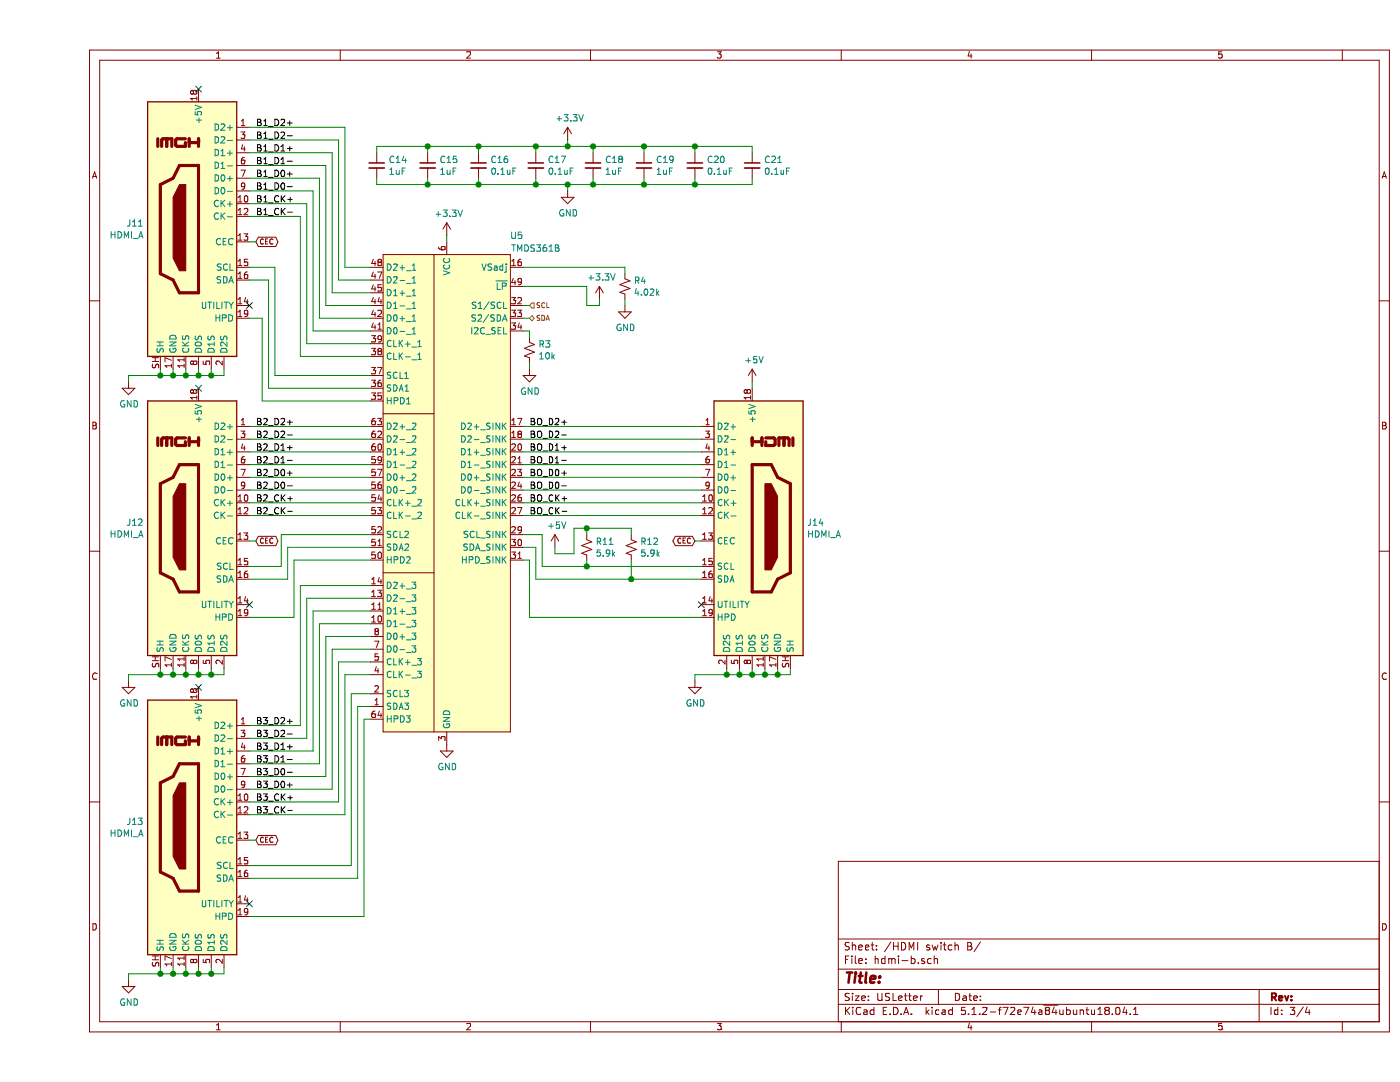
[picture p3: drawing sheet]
EESchema Schematic File Version 4
LIBS:kvm-base-cache
EELAYER 29 0
EELAYER END
$Descr USLetter 11000 8500
encoding utf-8
Sheet 3 4
Title ""
Date ""
Rev ""
Comp ""
Comment1 ""
Comment2 ""
Comment3 ""
Comment4 ""
$EndDescr
$Comp
L Connector:HDMI_A J?
U 1 1
P 1250 1800
AR Path="/5D87FCF5" Ref="J?"  Part="1" 
AR Path="/5D7EDF71/5D87FCF5" Ref="J?"  Part="1" 
AR Path="/5D86B4CA/5D87FCF5" Ref="J?"  Part="1" 
AR Path="/5D86CCD7/5D87FCF5" Ref="J11"  Part="1" 
F 0 "J11" H 1680 1846 50  0000 L CNN
F 1 "HDMI_A" H 1680 1755 50  0000 L CNN
F 2 "kvm-base:HDMI-001" H 1275 1800 50  0001 C CNN
F 3 "https://en.wikipedia.org/wiki/HDMI" H 1275 1800 50  0001 C CNN
	1    1250 1800
	-1   0    0    -1  
$EndComp
Text GLabel 1700 1900 2    39   BiDi ~ 0
CEC
Wire Wire Line
	1700 1900 1650 1900
$Comp
L power:GND #PWR?
U 1 1
P 3200 5850
AR Path="/5D87FCFD" Ref="#PWR?"  Part="1" 
AR Path="/5D7EDF71/5D87FCFD" Ref="#PWR?"  Part="1" 
AR Path="/5D86B4CA/5D87FCFD" Ref="#PWR?"  Part="1" 
AR Path="/5D86CCD7/5D87FCFD" Ref="#PWR0127"  Part="1" 
F 0 "#PWR0127" H 3200 5600 50  0001 C CNN
F 1 "GND" H 3205 5677 50  0000 C CNN
F 2 "" H 3200 5850 50  0001 C CNN
F 3 "" H 3200 5850 50  0001 C CNN
	1    3200 5850
	1    0    0    -1  
$EndComp
$Comp
L kvm-base:TMDS361B U?
U 1 1
P 3200 3900
AR Path="/5D87FD09" Ref="U?"  Part="1" 
AR Path="/5D7EDF71/5D87FD09" Ref="U?"  Part="1" 
AR Path="/5D86B4CA/5D87FD09" Ref="U?"  Part="1" 
AR Path="/5D86CCD7/5D87FD09" Ref="U5"  Part="1" 
F 0 "U5" H 3750 5950 50  0000 C CNN
F 1 "TMDS361B" H 3900 5850 50  0000 C CNN
F 2 "Package_QFP:LQFP-64_10x10mm_P0.5mm" H 3200 4000 50  0001 C CNN
F 3 "https://www.ti.com/lit/ds/symlink/tmds361b.pdf" H 3200 4000 50  0001 C CNN
	1    3200 3900
	1    0    0    -1  
$EndComp
Wire Wire Line
	950  5300 1050 5300
Connection ~ 1050 5300
Wire Wire Line
	1050 5300 1150 5300
Connection ~ 1150 5300
Connection ~ 1250 5300
Wire Wire Line
	1250 5300 1350 5300
Connection ~ 1350 5300
Wire Wire Line
	1350 5300 1450 5300
$Comp
L power:GND #PWR?
U 1 1
P 700 3000
AR Path="/5D87FD1D" Ref="#PWR?"  Part="1" 
AR Path="/5D7EDF71/5D87FD1D" Ref="#PWR?"  Part="1" 
AR Path="/5D86B4CA/5D87FD1D" Ref="#PWR?"  Part="1" 
AR Path="/5D86CCD7/5D87FD1D" Ref="#PWR0128"  Part="1" 
F 0 "#PWR0128" H 700 2750 50  0001 C CNN
F 1 "GND" H 705 2827 50  0000 C CNN
F 2 "" H 700 3000 50  0001 C CNN
F 3 "" H 700 3000 50  0001 C CNN
	1    700  3000
	1    0    0    -1  
$EndComp
Wire Wire Line
	950  2900 950  2950
Wire Wire Line
	950  2950 1050 2950
Wire Wire Line
	1450 2950 1450 2900
Wire Wire Line
	1050 2900 1050 2950
Connection ~ 1050 2950
Wire Wire Line
	1050 2950 1150 2950
Wire Wire Line
	1150 2900 1150 2950
Connection ~ 1150 2950
Wire Wire Line
	1250 2900 1250 2950
Connection ~ 1250 2950
Wire Wire Line
	1250 2950 1350 2950
Wire Wire Line
	1350 2900 1350 2950
Connection ~ 1350 2950
Wire Wire Line
	1350 2950 1450 2950
$Comp
L power:+5V #PWR?
U 1 1
P 5600 3000
AR Path="/5D87FD33" Ref="#PWR?"  Part="1" 
AR Path="/5D7EDF71/5D87FD33" Ref="#PWR?"  Part="1" 
AR Path="/5D86B4CA/5D87FD33" Ref="#PWR?"  Part="1" 
AR Path="/5D86CCD7/5D87FD33" Ref="#PWR0129"  Part="1" 
F 0 "#PWR0129" H 5600 2850 50  0001 C CNN
F 1 "+5V" H 5615 3173 50  0000 C CNN
F 2 "" H 5600 3000 50  0001 C CNN
F 3 "" H 5600 3000 50  0001 C CNN
	1    5600 3000
	1    0    0    -1  
$EndComp
$Comp
L Connector:HDMI_A J?
U 1 1
P 1250 6500
AR Path="/5D87FD3A" Ref="J?"  Part="1" 
AR Path="/5D7EDF71/5D87FD3A" Ref="J?"  Part="1" 
AR Path="/5D86B4CA/5D87FD3A" Ref="J?"  Part="1" 
AR Path="/5D86CCD7/5D87FD3A" Ref="J13"  Part="1" 
F 0 "J13" H 1680 6546 50  0000 L CNN
F 1 "HDMI_A" H 1680 6455 50  0000 L CNN
F 2 "kvm-base:HDMI-001" H 1275 6500 50  0001 C CNN
F 3 "https://en.wikipedia.org/wiki/HDMI" H 1275 6500 50  0001 C CNN
	1    1250 6500
	-1   0    0    -1  
$EndComp
Wire Wire Line
	950  7600 950  7650
Wire Wire Line
	950  7650 1050 7650
Wire Wire Line
	1450 7650 1450 7600
Wire Wire Line
	1050 7600 1050 7650
Connection ~ 1050 7650
Wire Wire Line
	1050 7650 1150 7650
Wire Wire Line
	1150 7600 1150 7650
Connection ~ 1150 7650
Wire Wire Line
	1250 7600 1250 7650
Connection ~ 1250 7650
Wire Wire Line
	1250 7650 1350 7650
Wire Wire Line
	1350 7600 1350 7650
Connection ~ 1350 7650
Wire Wire Line
	1350 7650 1450 7650
NoConn ~ 1250 5400
Wire Wire Line
	3200 1850 3200 1900
$Comp
L power:+3.3V #PWR?
U 1 1
P 3200 1850
AR Path="/5D87FD50" Ref="#PWR?"  Part="1" 
AR Path="/5D7EDF71/5D87FD50" Ref="#PWR?"  Part="1" 
AR Path="/5D86B4CA/5D87FD50" Ref="#PWR?"  Part="1" 
AR Path="/5D86CCD7/5D87FD50" Ref="#PWR0130"  Part="1" 
F 0 "#PWR0130" H 3200 1700 50  0001 C CNN
F 1 "+3.3V" H 3215 2023 50  0000 C CNN
F 2 "" H 3200 1850 50  0001 C CNN
F 3 "" H 3200 1850 50  0001 C CNN
	1    3200 1850
	1    0    0    -1  
$EndComp
Wire Wire Line
	1150 2950 1250 2950
Wire Wire Line
	1150 5300 1250 5300
Wire Wire Line
	1150 7650 1250 7650
Wire Wire Line
	950  2950 700  2950
Wire Wire Line
	700  2950 700  3000
Connection ~ 950  2950
$Comp
L power:GND #PWR?
U 1 1
P 700 5350
AR Path="/5D87FD5C" Ref="#PWR?"  Part="1" 
AR Path="/5D7EDF71/5D87FD5C" Ref="#PWR?"  Part="1" 
AR Path="/5D86B4CA/5D87FD5C" Ref="#PWR?"  Part="1" 
AR Path="/5D86CCD7/5D87FD5C" Ref="#PWR0131"  Part="1" 
F 0 "#PWR0131" H 700 5100 50  0001 C CNN
F 1 "GND" H 705 5177 50  0000 C CNN
F 2 "" H 700 5350 50  0001 C CNN
F 3 "" H 700 5350 50  0001 C CNN
	1    700  5350
	1    0    0    -1  
$EndComp
Wire Wire Line
	950  5300 700  5300
Wire Wire Line
	700  5300 700  5350
Connection ~ 950  5300
$Comp
L power:GND #PWR?
U 1 1
P 700 7700
AR Path="/5D87FD65" Ref="#PWR?"  Part="1" 
AR Path="/5D7EDF71/5D87FD65" Ref="#PWR?"  Part="1" 
AR Path="/5D86B4CA/5D87FD65" Ref="#PWR?"  Part="1" 
AR Path="/5D86CCD7/5D87FD65" Ref="#PWR0132"  Part="1" 
F 0 "#PWR0132" H 700 7450 50  0001 C CNN
F 1 "GND" H 705 7527 50  0000 C CNN
F 2 "" H 700 7700 50  0001 C CNN
F 3 "" H 700 7700 50  0001 C CNN
	1    700  7700
	1    0    0    -1  
$EndComp
Wire Wire Line
	950  7650 700  7650
Wire Wire Line
	700  7650 700  7700
Connection ~ 950  7650
Wire Wire Line
	2050 1700 1650 1700
Wire Wire Line
	1650 1600 2100 1600
Wire Wire Line
	2150 1500 1650 1500
Wire Wire Line
	1650 1400 2200 1400
Wire Wire Line
	2250 1300 1650 1300
Wire Wire Line
	1650 1200 2300 1200
Wire Wire Line
	2350 1100 1650 1100
Wire Wire Line
	1650 1000 2400 1000
Wire Wire Line
	2600 2800 2050 2800
Wire Wire Line
	2050 2800 2050 1700
Wire Wire Line
	2100 1600 2100 2700
Wire Wire Line
	2100 2700 2600 2700
Wire Wire Line
	2150 1500 2150 2600
Wire Wire Line
	2150 2600 2600 2600
Wire Wire Line
	2200 1400 2200 2500
Wire Wire Line
	2200 2500 2600 2500
Wire Wire Line
	2250 1300 2250 2400
Wire Wire Line
	2250 2400 2600 2400
Wire Wire Line
	2300 1200 2300 2300
Wire Wire Line
	2300 2300 2600 2300
Wire Wire Line
	2350 1100 2350 2200
Wire Wire Line
	2350 2200 2600 2200
Wire Wire Line
	2400 1000 2400 2100
Wire Wire Line
	2400 2100 2600 2100
Wire Wire Line
	2600 3850 1650 3850
Wire Wire Line
	1650 3750 2600 3750
Wire Wire Line
	2600 3650 1650 3650
Wire Wire Line
	1650 3550 2600 3550
Wire Wire Line
	1650 3450 2600 3450
Wire Wire Line
	2600 4050 1650 4050
Wire Wire Line
	1650 3950 2600 3950
Wire Wire Line
	1650 3350 2600 3350
Wire Wire Line
	950  5250 950  5300
Wire Wire Line
	1250 5250 1250 5300
Wire Wire Line
	1350 5250 1350 5300
Wire Wire Line
	1450 5300 1450 5250
NoConn ~ 1250 3050
Wire Wire Line
	1050 5250 1050 5300
Wire Wire Line
	1150 5250 1150 5300
$Comp
L Connector:HDMI_A J?
U 1 1
P 1250 4150
AR Path="/5D87FD95" Ref="J?"  Part="1" 
AR Path="/5D7EDF71/5D87FD95" Ref="J?"  Part="1" 
AR Path="/5D86B4CA/5D87FD95" Ref="J?"  Part="1" 
AR Path="/5D86CCD7/5D87FD95" Ref="J12"  Part="1" 
F 0 "J12" H 1680 4196 50  0000 L CNN
F 1 "HDMI_A" H 1680 4105 50  0000 L CNN
F 2 "kvm-base:HDMI-001" H 1275 4150 50  0001 C CNN
F 3 "https://en.wikipedia.org/wiki/HDMI" H 1275 4150 50  0001 C CNN
	1    1250 4150
	-1   0    0    -1  
$EndComp
NoConn ~ 1650 2400
NoConn ~ 1650 4750
NoConn ~ 1650 7100
Wire Wire Line
	2600 2950 1850 2950
Wire Wire Line
	1850 2950 1850 2100
Wire Wire Line
	1850 2100 1650 2100
Wire Wire Line
	2600 3050 1800 3050
Wire Wire Line
	1800 3050 1800 2200
Wire Wire Line
	1800 2200 1650 2200
Wire Wire Line
	1650 2500 1750 2500
Wire Wire Line
	1750 2500 1750 3150
Wire Wire Line
	1750 3150 2600 3150
Text GLabel 1700 4250 2    39   BiDi ~ 0
CEC
Wire Wire Line
	1650 4250 1700 4250
Wire Wire Line
	1650 4450 1900 4450
Wire Wire Line
	1900 4450 1900 4200
Wire Wire Line
	1900 4200 2600 4200
Wire Wire Line
	2600 4300 1950 4300
Wire Wire Line
	1950 4300 1950 4550
Wire Wire Line
	1950 4550 1650 4550
Wire Wire Line
	1650 4850 2000 4850
Wire Wire Line
	2000 4850 2000 4400
Wire Wire Line
	2000 4400 2600 4400
Wire Wire Line
	1650 5700 2050 5700
Wire Wire Line
	2050 5700 2050 4600
Wire Wire Line
	2050 4600 2600 4600
$Comp
L Device:C_Small C?
U 1 1
P 2650 1300
AR Path="/5D87FDB6" Ref="C?"  Part="1" 
AR Path="/5D7EDF71/5D87FDB6" Ref="C?"  Part="1" 
AR Path="/5D86B4CA/5D87FDB6" Ref="C?"  Part="1" 
AR Path="/5D86CCD7/5D87FDB6" Ref="C14"  Part="1" 
F 0 "C14" H 2742 1346 50  0000 L CNN
F 1 "1uF" H 2742 1255 50  0000 L CNN
F 2 "Capacitor_SMD:C_0603_1608Metric_Pad1.05x0.95mm_HandSolder" H 2650 1300 50  0001 C CNN
F 3 "~" H 2650 1300 50  0001 C CNN
	1    2650 1300
	1    0    0    -1  
$EndComp
$Comp
L Device:C_Small C?
U 1 1
P 3050 1300
AR Path="/5D87FDBC" Ref="C?"  Part="1" 
AR Path="/5D7EDF71/5D87FDBC" Ref="C?"  Part="1" 
AR Path="/5D86B4CA/5D87FDBC" Ref="C?"  Part="1" 
AR Path="/5D86CCD7/5D87FDBC" Ref="C15"  Part="1" 
F 0 "C15" H 3142 1346 50  0000 L CNN
F 1 "1uF" H 3142 1255 50  0000 L CNN
F 2 "Capacitor_SMD:C_0603_1608Metric_Pad1.05x0.95mm_HandSolder" H 3050 1300 50  0001 C CNN
F 3 "~" H 3050 1300 50  0001 C CNN
	1    3050 1300
	1    0    0    -1  
$EndComp
$Comp
L Device:C_Small C?
U 1 1
P 3450 1300
AR Path="/5D87FDC2" Ref="C?"  Part="1" 
AR Path="/5D7EDF71/5D87FDC2" Ref="C?"  Part="1" 
AR Path="/5D86B4CA/5D87FDC2" Ref="C?"  Part="1" 
AR Path="/5D86CCD7/5D87FDC2" Ref="C16"  Part="1" 
F 0 "C16" H 3542 1346 50  0000 L CNN
F 1 "0.1uF" H 3542 1255 50  0000 L CNN
F 2 "Capacitor_SMD:C_0603_1608Metric_Pad1.05x0.95mm_HandSolder" H 3450 1300 50  0001 C CNN
F 3 "~" H 3450 1300 50  0001 C CNN
	1    3450 1300
	1    0    0    -1  
$EndComp
$Comp
L Device:C_Small C?
U 1 1
P 3900 1300
AR Path="/5D87FDC8" Ref="C?"  Part="1" 
AR Path="/5D7EDF71/5D87FDC8" Ref="C?"  Part="1" 
AR Path="/5D86B4CA/5D87FDC8" Ref="C?"  Part="1" 
AR Path="/5D86CCD7/5D87FDC8" Ref="C17"  Part="1" 
F 0 "C17" H 3992 1346 50  0000 L CNN
F 1 "0.1uF" H 3992 1255 50  0000 L CNN
F 2 "Capacitor_SMD:C_0603_1608Metric_Pad1.05x0.95mm_HandSolder" H 3900 1300 50  0001 C CNN
F 3 "~" H 3900 1300 50  0001 C CNN
	1    3900 1300
	1    0    0    -1  
$EndComp
$Comp
L Device:C_Small C?
U 1 1
P 4350 1300
AR Path="/5D87FDCE" Ref="C?"  Part="1" 
AR Path="/5D7EDF71/5D87FDCE" Ref="C?"  Part="1" 
AR Path="/5D86B4CA/5D87FDCE" Ref="C?"  Part="1" 
AR Path="/5D86CCD7/5D87FDCE" Ref="C18"  Part="1" 
F 0 "C18" H 4442 1346 50  0000 L CNN
F 1 "1uF" H 4442 1255 50  0000 L CNN
F 2 "Capacitor_SMD:C_0603_1608Metric_Pad1.05x0.95mm_HandSolder" H 4350 1300 50  0001 C CNN
F 3 "~" H 4350 1300 50  0001 C CNN
	1    4350 1300
	1    0    0    -1  
$EndComp
$Comp
L Device:C_Small C?
U 1 1
P 4750 1300
AR Path="/5D87FDD4" Ref="C?"  Part="1" 
AR Path="/5D7EDF71/5D87FDD4" Ref="C?"  Part="1" 
AR Path="/5D86B4CA/5D87FDD4" Ref="C?"  Part="1" 
AR Path="/5D86CCD7/5D87FDD4" Ref="C19"  Part="1" 
F 0 "C19" H 4842 1346 50  0000 L CNN
F 1 "1uF" H 4842 1255 50  0000 L CNN
F 2 "Capacitor_SMD:C_0603_1608Metric_Pad1.05x0.95mm_HandSolder" H 4750 1300 50  0001 C CNN
F 3 "~" H 4750 1300 50  0001 C CNN
	1    4750 1300
	1    0    0    -1  
$EndComp
$Comp
L Device:C_Small C?
U 1 1
P 5150 1300
AR Path="/5D87FDDA" Ref="C?"  Part="1" 
AR Path="/5D7EDF71/5D87FDDA" Ref="C?"  Part="1" 
AR Path="/5D86B4CA/5D87FDDA" Ref="C?"  Part="1" 
AR Path="/5D86CCD7/5D87FDDA" Ref="C20"  Part="1" 
F 0 "C20" H 5242 1346 50  0000 L CNN
F 1 "0.1uF" H 5242 1255 50  0000 L CNN
F 2 "Capacitor_SMD:C_0603_1608Metric_Pad1.05x0.95mm_HandSolder" H 5150 1300 50  0001 C CNN
F 3 "~" H 5150 1300 50  0001 C CNN
	1    5150 1300
	1    0    0    -1  
$EndComp
$Comp
L Device:C_Small C?
U 1 1
P 5600 1300
AR Path="/5D87FDE0" Ref="C?"  Part="1" 
AR Path="/5D7EDF71/5D87FDE0" Ref="C?"  Part="1" 
AR Path="/5D86B4CA/5D87FDE0" Ref="C?"  Part="1" 
AR Path="/5D86CCD7/5D87FDE0" Ref="C21"  Part="1" 
F 0 "C21" H 5692 1346 50  0000 L CNN
F 1 "0.1uF" H 5692 1255 50  0000 L CNN
F 2 "Capacitor_SMD:C_0603_1608Metric_Pad1.05x0.95mm_HandSolder" H 5600 1300 50  0001 C CNN
F 3 "~" H 5600 1300 50  0001 C CNN
	1    5600 1300
	1    0    0    -1  
$EndComp
$Comp
L power:+3.3V #PWR?
U 1 1
P 4150 1100
AR Path="/5D87FDE6" Ref="#PWR?"  Part="1" 
AR Path="/5D7EDF71/5D87FDE6" Ref="#PWR?"  Part="1" 
AR Path="/5D86B4CA/5D87FDE6" Ref="#PWR?"  Part="1" 
AR Path="/5D86CCD7/5D87FDE6" Ref="#PWR0133"  Part="1" 
F 0 "#PWR0133" H 4150 950 50  0001 C CNN
F 1 "+3.3V" H 4165 1273 50  0000 C CNN
F 2 "" H 4150 1100 50  0001 C CNN
F 3 "" H 4150 1100 50  0001 C CNN
	1    4150 1100
	1    0    0    -1  
$EndComp
Wire Wire Line
	4150 1100 4150 1150
Wire Wire Line
	4150 1150 3900 1150
Wire Wire Line
	2650 1150 2650 1200
Wire Wire Line
	3050 1200 3050 1150
Connection ~ 3050 1150
Wire Wire Line
	3050 1150 2650 1150
Wire Wire Line
	3450 1200 3450 1150
Connection ~ 3450 1150
Wire Wire Line
	3450 1150 3050 1150
Wire Wire Line
	3900 1200 3900 1150
Connection ~ 3900 1150
Wire Wire Line
	3900 1150 3450 1150
Wire Wire Line
	4150 1150 4350 1150
Wire Wire Line
	5600 1150 5600 1200
Connection ~ 4150 1150
Wire Wire Line
	4350 1200 4350 1150
Connection ~ 4350 1150
Wire Wire Line
	4350 1150 4750 1150
Wire Wire Line
	4750 1200 4750 1150
Connection ~ 4750 1150
Wire Wire Line
	4750 1150 5150 1150
Wire Wire Line
	5150 1200 5150 1150
Connection ~ 5150 1150
Wire Wire Line
	5150 1150 5600 1150
$Comp
L power:GND #PWR?
U 1 1
P 4150 1500
AR Path="/5D87FE04" Ref="#PWR?"  Part="1" 
AR Path="/5D7EDF71/5D87FE04" Ref="#PWR?"  Part="1" 
AR Path="/5D86B4CA/5D87FE04" Ref="#PWR?"  Part="1" 
AR Path="/5D86CCD7/5D87FE04" Ref="#PWR0134"  Part="1" 
F 0 "#PWR0134" H 4150 1250 50  0001 C CNN
F 1 "GND" H 4155 1327 50  0000 C CNN
F 2 "" H 4150 1500 50  0001 C CNN
F 3 "" H 4150 1500 50  0001 C CNN
	1    4150 1500
	1    0    0    -1  
$EndComp
Wire Wire Line
	2650 1400 2650 1450
Wire Wire Line
	2650 1450 3050 1450
Wire Wire Line
	4150 1450 4150 1500
Wire Wire Line
	3050 1400 3050 1450
Connection ~ 3050 1450
Wire Wire Line
	3050 1450 3450 1450
Wire Wire Line
	3450 1400 3450 1450
Connection ~ 3450 1450
Wire Wire Line
	3450 1450 3900 1450
Wire Wire Line
	3900 1400 3900 1450
Connection ~ 3900 1450
Wire Wire Line
	3900 1450 4150 1450
Wire Wire Line
	4150 1450 4350 1450
Wire Wire Line
	5600 1450 5600 1400
Connection ~ 4150 1450
Wire Wire Line
	5150 1450 5150 1400
Connection ~ 5150 1450
Wire Wire Line
	5150 1450 5600 1450
Wire Wire Line
	4750 1450 4750 1400
Connection ~ 4750 1450
Wire Wire Line
	4750 1450 5150 1450
Wire Wire Line
	4350 1450 4350 1400
Connection ~ 4350 1450
Wire Wire Line
	4350 1450 4750 1450
Wire Wire Line
	2600 4700 2100 4700
Wire Wire Line
	2100 4700 2100 5800
Wire Wire Line
	2100 5800 1650 5800
Wire Wire Line
	1650 5900 2150 5900
Wire Wire Line
	2150 5900 2150 4800
Wire Wire Line
	2150 4800 2600 4800
Wire Wire Line
	1650 6000 2200 6000
Wire Wire Line
	2200 6000 2200 4900
Wire Wire Line
	2200 4900 2600 4900
Wire Wire Line
	1650 6100 2250 6100
Wire Wire Line
	2250 6100 2250 5000
Wire Wire Line
	2250 5000 2600 5000
Wire Wire Line
	1650 6200 2300 6200
Wire Wire Line
	2300 6200 2300 5100
Wire Wire Line
	2300 5100 2600 5100
Wire Wire Line
	1650 6300 2350 6300
Wire Wire Line
	2350 6300 2350 5200
Wire Wire Line
	2350 5200 2600 5200
Wire Wire Line
	1650 6400 2400 6400
Wire Wire Line
	2400 6400 2400 5300
Wire Wire Line
	2400 5300 2600 5300
Wire Wire Line
	1650 6800 2450 6800
Wire Wire Line
	2450 6800 2450 5450
Wire Wire Line
	2450 5450 2600 5450
Wire Wire Line
	1650 6900 2500 6900
Wire Wire Line
	2500 6900 2500 5550
Wire Wire Line
	2500 5550 2600 5550
Wire Wire Line
	1650 7200 2550 7200
Wire Wire Line
	2550 7200 2550 5650
Wire Wire Line
	2550 5650 2600 5650
Text GLabel 1700 6600 2    39   BiDi ~ 0
CEC
Wire Wire Line
	1650 6600 1700 6600
$Comp
L Device:R_Small_US R?
U 1 1
P 4600 2250
AR Path="/5D87FE42" Ref="R?"  Part="1" 
AR Path="/5D7EDF71/5D87FE42" Ref="R?"  Part="1" 
AR Path="/5D86B4CA/5D87FE42" Ref="R?"  Part="1" 
AR Path="/5D86CCD7/5D87FE42" Ref="R4"  Part="1" 
F 0 "R4" H 4668 2296 50  0000 L CNN
F 1 "4.02k" H 4668 2205 50  0000 L CNN
F 2 "Resistor_SMD:R_0603_1608Metric_Pad1.05x0.95mm_HandSolder" H 4600 2250 50  0001 C CNN
F 3 "~" H 4600 2250 50  0001 C CNN
	1    4600 2250
	1    0    0    -1  
$EndComp
Wire Wire Line
	3800 2100 4600 2100
Wire Wire Line
	4600 2100 4600 2150
$Comp
L power:GND #PWR?
U 1 1
P 4600 2400
AR Path="/5D87FE4A" Ref="#PWR?"  Part="1" 
AR Path="/5D7EDF71/5D87FE4A" Ref="#PWR?"  Part="1" 
AR Path="/5D86B4CA/5D87FE4A" Ref="#PWR?"  Part="1" 
AR Path="/5D86CCD7/5D87FE4A" Ref="#PWR0135"  Part="1" 
F 0 "#PWR0135" H 4600 2150 50  0001 C CNN
F 1 "GND" H 4605 2227 50  0000 C CNN
F 2 "" H 4600 2400 50  0001 C CNN
F 3 "" H 4600 2400 50  0001 C CNN
	1    4600 2400
	1    0    0    -1  
$EndComp
Wire Wire Line
	4600 2400 4600 2350
$Comp
L power:+3.3V #PWR?
U 1 1
P 4400 2350
AR Path="/5D87FE51" Ref="#PWR?"  Part="1" 
AR Path="/5D7EDF71/5D87FE51" Ref="#PWR?"  Part="1" 
AR Path="/5D86B4CA/5D87FE51" Ref="#PWR?"  Part="1" 
AR Path="/5D86CCD7/5D87FE51" Ref="#PWR0136"  Part="1" 
F 0 "#PWR0136" H 4400 2200 50  0001 C CNN
F 1 "+3.3V" H 4415 2523 50  0000 C CNN
F 2 "" H 4400 2350 50  0001 C CNN
F 3 "" H 4400 2350 50  0001 C CNN
	1    4400 2350
	1    0    0    -1  
$EndComp
Wire Wire Line
	4400 2350 4400 2400
Wire Wire Line
	4400 2400 4300 2400
Wire Wire Line
	4300 2400 4300 2250
Wire Wire Line
	4300 2250 3800 2250
$Comp
L Device:R_Small_US R?
U 1 1
P 3850 2750
AR Path="/5D87FE5B" Ref="R?"  Part="1" 
AR Path="/5D7EDF71/5D87FE5B" Ref="R?"  Part="1" 
AR Path="/5D86B4CA/5D87FE5B" Ref="R?"  Part="1" 
AR Path="/5D86CCD7/5D87FE5B" Ref="R3"  Part="1" 
F 0 "R3" H 3918 2796 50  0000 L CNN
F 1 "10k" H 3918 2705 50  0000 L CNN
F 2 "Resistor_SMD:R_0603_1608Metric_Pad1.05x0.95mm_HandSolder" H 3850 2750 50  0001 C CNN
F 3 "~" H 3850 2750 50  0001 C CNN
	1    3850 2750
	1    0    0    -1  
$EndComp
$Comp
L power:GND #PWR?
U 1 1
P 3850 2900
AR Path="/5D87FE61" Ref="#PWR?"  Part="1" 
AR Path="/5D7EDF71/5D87FE61" Ref="#PWR?"  Part="1" 
AR Path="/5D86B4CA/5D87FE61" Ref="#PWR?"  Part="1" 
AR Path="/5D86CCD7/5D87FE61" Ref="#PWR0137"  Part="1" 
F 0 "#PWR0137" H 3850 2650 50  0001 C CNN
F 1 "GND" H 3855 2727 50  0000 C CNN
F 2 "" H 3850 2900 50  0001 C CNN
F 3 "" H 3850 2900 50  0001 C CNN
	1    3850 2900
	1    0    0    -1  
$EndComp
Wire Wire Line
	3850 2900 3850 2850
Wire Wire Line
	3850 2650 3850 2600
Wire Wire Line
	3850 2600 3800 2600
Wire Wire Line
	3800 4200 3950 4200
Wire Wire Line
	3950 4200 3950 4450
Wire Wire Line
	3900 4550 3900 4300
Wire Wire Line
	3900 4300 3800 4300
Wire Wire Line
	3800 4400 3850 4400
Wire Wire Line
	3850 4400 3850 4850
Wire Wire Line
	5400 5300 5500 5300
Connection ~ 5500 5300
Wire Wire Line
	5500 5300 5600 5300
Connection ~ 5600 5300
Connection ~ 5700 5300
Wire Wire Line
	5700 5300 5800 5300
Connection ~ 5800 5300
Wire Wire Line
	5800 5300 5900 5300
Wire Wire Line
	5600 5300 5700 5300
$Comp
L power:GND #PWR?
U 1 1
P 5150 5350
AR Path="/5D87FE82" Ref="#PWR?"  Part="1" 
AR Path="/5D7EDF71/5D87FE82" Ref="#PWR?"  Part="1" 
AR Path="/5D86B4CA/5D87FE82" Ref="#PWR?"  Part="1" 
AR Path="/5D86CCD7/5D87FE82" Ref="#PWR0138"  Part="1" 
F 0 "#PWR0138" H 5150 5100 50  0001 C CNN
F 1 "GND" H 5155 5177 50  0000 C CNN
F 2 "" H 5150 5350 50  0001 C CNN
F 3 "" H 5150 5350 50  0001 C CNN
	1    5150 5350
	1    0    0    -1  
$EndComp
Wire Wire Line
	5400 5300 5150 5300
Wire Wire Line
	5150 5300 5150 5350
Connection ~ 5400 5300
Text GLabel 5150 4250 0    39   BiDi ~ 0
CEC
Text HLabel 3850 2400 2    39   Input ~ 0
SCL
Text HLabel 3850 2500 2    39   BiDi ~ 0
SDA
Wire Wire Line
	3850 2500 3800 2500
Wire Wire Line
	3850 2400 3800 2400
NoConn ~ 1250 700 
Text Label 1700 1000 0    50   ~ 0
B1_D2+
Text Label 1700 1100 0    50   ~ 0
B1_D2-
Text Label 1700 1200 0    50   ~ 0
B1_D1+
Text Label 1700 1300 0    50   ~ 0
B1_D1-
Text Label 1700 1400 0    50   ~ 0
B1_D0+
Text Label 1700 1500 0    50   ~ 0
B1_D0-
Text Label 1700 1600 0    50   ~ 0
B1_CK+
Text Label 1700 1700 0    50   ~ 0
B1_CK-
Text Label 1700 3350 0    50   ~ 0
B2_D2+
Text Label 1700 3450 0    50   ~ 0
B2_D2-
Text Label 1700 3550 0    50   ~ 0
B2_D1+
Text Label 1700 3650 0    50   ~ 0
B2_D1-
Text Label 1700 3750 0    50   ~ 0
B2_D0+
Text Label 1700 3850 0    50   ~ 0
B2_D0-
Text Label 1700 3950 0    50   ~ 0
B2_CK+
Text Label 1700 4050 0    50   ~ 0
B2_CK-
Text Label 1700 5700 0    50   ~ 0
B3_D2+
Text Label 1700 5800 0    50   ~ 0
B3_D2-
Text Label 1700 5900 0    50   ~ 0
B3_D1+
Text Label 1700 6000 0    50   ~ 0
B3_D1-
Text Label 1700 6100 0    50   ~ 0
B3_D0-
Text Label 1700 6200 0    50   ~ 0
B3_D0+
Text Label 1700 6300 0    50   ~ 0
B3_CK+
Text Label 1700 6400 0    50   ~ 0
B3_CK-
Text Label 3850 3350 0    50   ~ 0
BO_D2+
Text Label 3850 3450 0    50   ~ 0
BO_D2-
Text Label 3850 3550 0    50   ~ 0
BO_D1+
Text Label 3850 3650 0    50   ~ 0
BO_D1-
Text Label 3850 3750 0    50   ~ 0
BO_D0+
Text Label 3850 3850 0    50   ~ 0
BO_D0-
Text Label 3850 3950 0    50   ~ 0
BO_CK+
Text Label 3850 4050 0    50   ~ 0
BO_CK-
Wire Wire Line
	5900 5300 5900 5250
Wire Wire Line
	5200 3850 3800 3850
Wire Wire Line
	5600 5250 5600 5300
Wire Wire Line
	3800 3750 5200 3750
Wire Wire Line
	5200 3650 3800 3650
Wire Wire Line
	5500 5250 5500 5300
Wire Wire Line
	3800 3550 5200 3550
Wire Wire Line
	3800 3450 5200 3450
Wire Wire Line
	5400 5250 5400 5300
Wire Wire Line
	3850 4850 5200 4850
Wire Wire Line
	5600 3050 5600 3000
Wire Wire Line
	5800 5250 5800 5300
Wire Wire Line
	5200 4550 4650 4550
Wire Wire Line
	3950 4450 4300 4450
NoConn ~ 5200 4750
Wire Wire Line
	5150 4250 5200 4250
Wire Wire Line
	5200 4050 3800 4050
Wire Wire Line
	5700 5250 5700 5300
Wire Wire Line
	3800 3950 5200 3950
Wire Wire Line
	3800 3350 5200 3350
$Comp
L Connector:HDMI_A J?
U 1 1
P 5600 4150
AR Path="/5D87FD03" Ref="J?"  Part="1" 
AR Path="/5D7EDF71/5D87FD03" Ref="J?"  Part="1" 
AR Path="/5D86B4CA/5D87FD03" Ref="J?"  Part="1" 
AR Path="/5D86CCD7/5D87FD03" Ref="J14"  Part="1" 
F 0 "J14" H 6030 4196 50  0000 L CNN
F 1 "HDMI_A" H 6030 4105 50  0000 L CNN
F 2 "kvm-base:HDMI-001" H 5625 4150 50  0001 C CNN
F 3 "https://en.wikipedia.org/wiki/HDMI" H 5625 4150 50  0001 C CNN
	1    5600 4150
	1    0    0    -1  
$EndComp
$Comp
L Device:R_Small_US R?
U 1 1
P 4300 4300
AR Path="/5D82AE27" Ref="R?"  Part="1" 
AR Path="/5D7EDF71/5D82AE27" Ref="R?"  Part="1" 
AR Path="/5D86B4CA/5D82AE27" Ref="R?"  Part="1" 
AR Path="/5D86CCD7/5D82AE27" Ref="R11"  Part="1" 
F 0 "R11" H 4368 4346 50  0000 L CNN
F 1 "5.9k" H 4368 4255 50  0000 L CNN
F 2 "Resistor_SMD:R_0603_1608Metric_Pad1.05x0.95mm_HandSolder" H 4300 4300 50  0001 C CNN
F 3 "~" H 4300 4300 50  0001 C CNN
	1    4300 4300
	1    0    0    -1  
$EndComp
$Comp
L power:+5V #PWR?
U 1 1
P 4050 4300
AR Path="/5D82AE2D" Ref="#PWR?"  Part="1" 
AR Path="/5D7EDF71/5D82AE2D" Ref="#PWR?"  Part="1" 
AR Path="/5D86B4CA/5D82AE2D" Ref="#PWR?"  Part="1" 
AR Path="/5D86CCD7/5D82AE2D" Ref="#PWR019"  Part="1" 
F 0 "#PWR019" H 4050 4150 50  0001 C CNN
F 1 "+5V" H 4065 4473 50  0000 C CNN
F 2 "" H 4050 4300 50  0001 C CNN
F 3 "" H 4050 4300 50  0001 C CNN
	1    4050 4300
	1    0    0    -1  
$EndComp
Wire Wire Line
	4050 4300 4050 4350
Wire Wire Line
	4050 4350 4200 4350
Wire Wire Line
	4200 4350 4200 4150
Wire Wire Line
	4200 4150 4300 4150
Wire Wire Line
	4300 4150 4300 4200
$Comp
L Device:R_Small_US R?
U 1 1
P 4650 4300
AR Path="/5D82AE39" Ref="R?"  Part="1" 
AR Path="/5D7EDF71/5D82AE39" Ref="R?"  Part="1" 
AR Path="/5D86B4CA/5D82AE39" Ref="R?"  Part="1" 
AR Path="/5D86CCD7/5D82AE39" Ref="R12"  Part="1" 
F 0 "R12" H 4718 4346 50  0000 L CNN
F 1 "5.9k" H 4718 4255 50  0000 L CNN
F 2 "Resistor_SMD:R_0603_1608Metric_Pad1.05x0.95mm_HandSolder" H 4650 4300 50  0001 C CNN
F 3 "~" H 4650 4300 50  0001 C CNN
	1    4650 4300
	1    0    0    -1  
$EndComp
Wire Wire Line
	4650 4200 4650 4150
Wire Wire Line
	4650 4150 4300 4150
Connection ~ 4300 4150
Wire Wire Line
	4300 4400 4300 4450
Connection ~ 4300 4450
Wire Wire Line
	4300 4450 5200 4450
Wire Wire Line
	4650 4400 4650 4550
Connection ~ 4650 4550
Wire Wire Line
	4650 4550 3900 4550
$EndSCHEMATC
